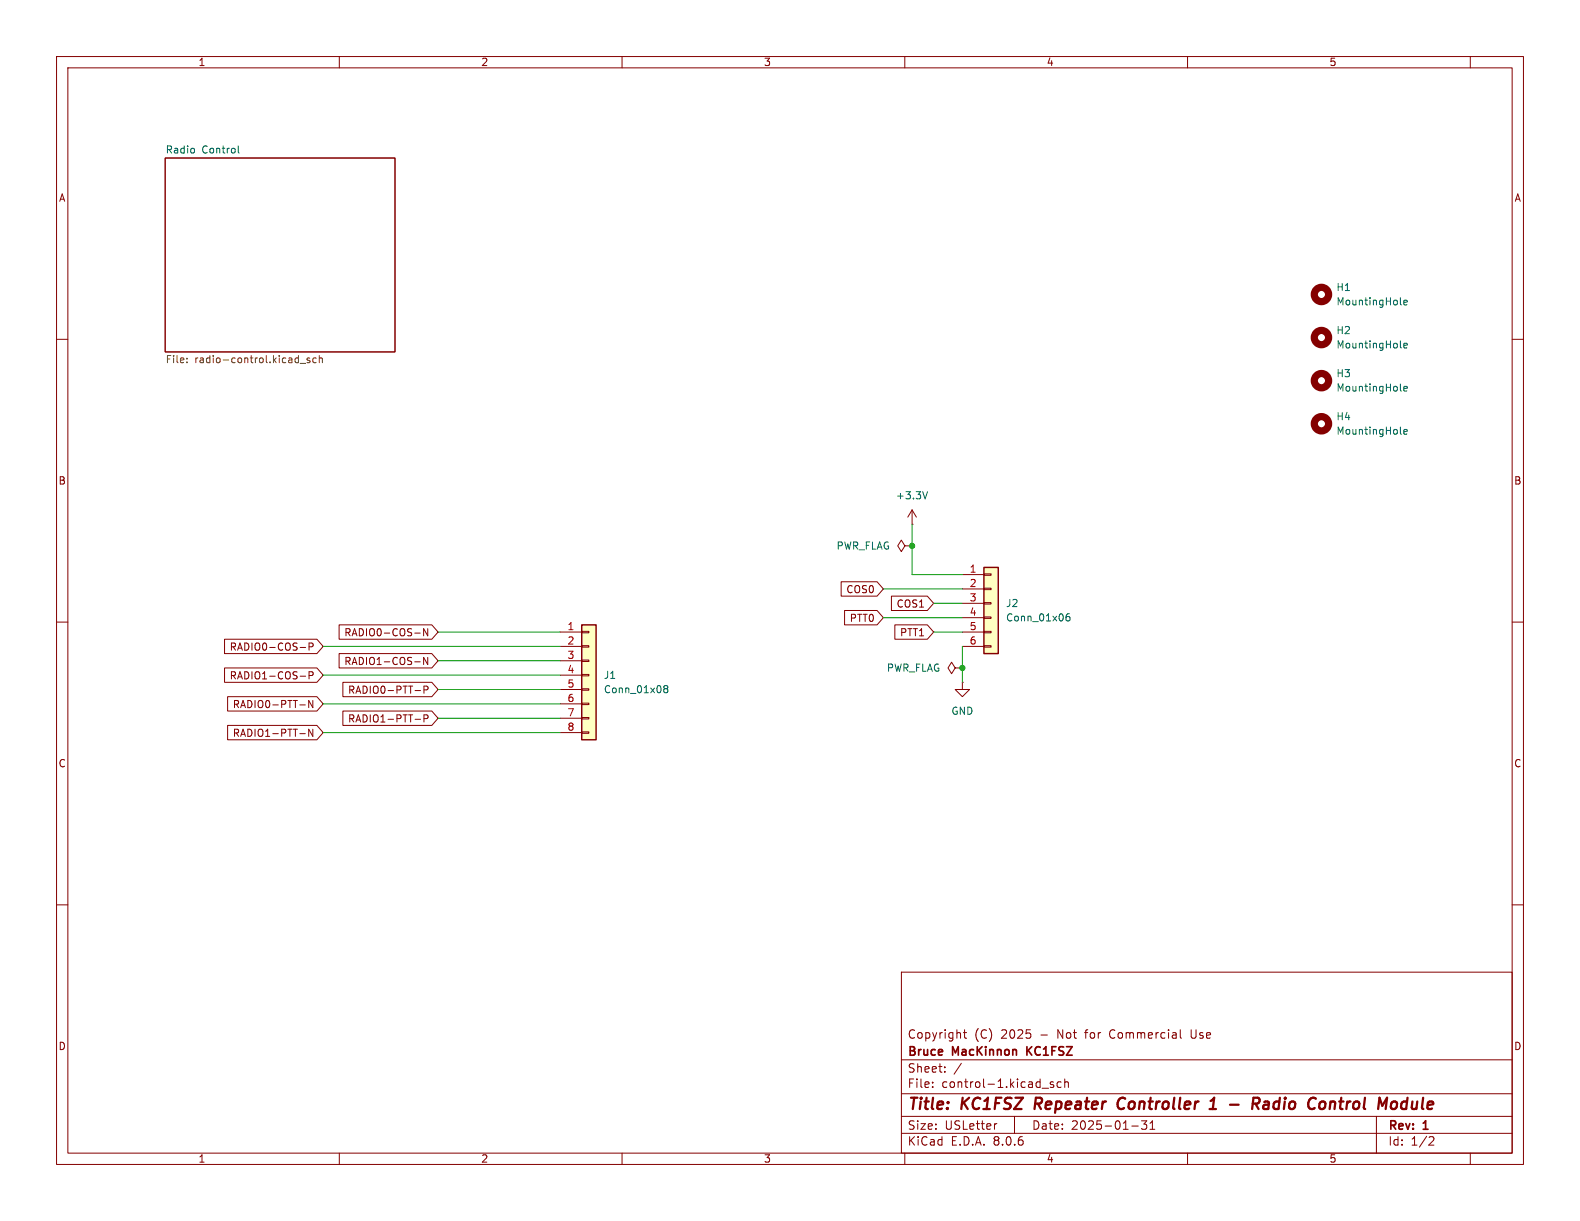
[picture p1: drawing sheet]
<svg xmlns="http://www.w3.org/2000/svg" width="279mm" height="216mm" viewBox="0 0 279 216" stroke-linecap="round" stroke-linejoin="round" font-family="sans-serif">
<g fill="none" stroke="#840000" stroke-width=".18">
<path d="M10 10h259.4v195.9h-259.4zM12 12h255.4v191.9h-255.4zM60 10v2M110 10v2M160 10v2M210 10v2M260 10v2M29.2 27.9h40.6v34.3h-40.6zM10 60h2M267.4 60h2M10 110h2M168.9 118.1l-.6-1-.7 1 .7 1 .6-1h1.3"/>
<path d="M170.2 118.1h.1M267.4 110h2M170.2 120.7v1.2h1.2l-1.2 1.3-1.3-1.3h1.3M170.2 120.7h.1M10 160h2M267.4 160h2M159.4 171.9h108v32h-108zM159.4 197.4h108M159.4 193.4h108M159.4 187.4h108M164.9 192.1v.2M164.9 191.4v.1"/>
<path d="M167.1 189.4v.2M167.1 188.7v.1M170 188l-1.3 1.9M170.4 182.6h.5M170.6 182.1v1.3l.3 .2M176.3 198.7l-.3 .1M179.4 197.4v3M184.3 192.4h1.1M186.3 191.4l-.4-.1-.2 .2 .1 .2 .5 .2v.3h-.6M187.6 191.4l-.4-.1-.3 .3v.4l.2 .2h.5M188.3 191.4l.2-.1 .4 .1v.9M188.3 190.8v1.5"/>
<path d="M200.1 199.1h1.2M201.9 198.2h.9l-.5 .6 .4 .1v.6l-.2 .2h-.4l-.2-.2M203.4 199.7h.8M203.4 198.6l.4-.4v1.5M208.7 182.1v1.3l.2 .2M210.6 182.1v1.2l.2 .2M243.4 197.4v6.5M60 203.9v2M110 203.9v2M159.4 200.4h108M160 203.9v2M210 203.9v2"/>
<path d="M252.9 201l.5 .1 .2 .3-1 1.1h1M260 203.9v2"/>
</g>
<path d="M183.2 194.1l-.3 2M198.6 194.1a1.13 1.13 0 0 0-.9 .7 1.13 1.13 0 0 0 .2 1.2l.3 .1 .5-.1M213.9 196.1h1.1M214.1 194.7l.6-.6-.2 2M217.5 195.3h1.5M222.6 195a.51 .51 0 0 0-.2-.9h-.7l-.3 2M223.6 194.9l.2-.1 .5 .1v1.2M224.4 195.2l-.7 .1a.4 .4 0 0 0-.3 .4 .4 .4 0 0 0 .2 .4l.7-.1M234.2 194.9l.2 .3-.2 .7M235.3 194.8l-.2 1.3M235.6 194.8l-.3 .2M248.6 194.8a.66 .66 0 0 0-.8 .4l-.1 .5 .2 .3 .2 .1 .6-.1" fill="none" stroke="#840000" stroke-width=".4"/>
<path d="M181.6 185.1v1.5M182.5 185.1l-.9 .8" fill="none" stroke="#840000" stroke-width=".3"/>
<path d="M34.3 26.3v.6M42.1 25.8v1.1l.2 .2" fill="none" stroke="#006464" stroke-width=".18"/>
<path d="M33.1 64v.1M33.1 63.4v.1M53.1 64.3h.9M54.8 63.4l-.3-.1-.2 .2v.2l.5 .1v.3h-.5M55.9 63.4l-.3-.1-.3 .2 .1 .6h.5M56.5 63.4l.1-.1 .3 .1 .1 .7M56.5 62.9v1.2" fill="none" stroke="#725600" stroke-width=".18"/>
<path d="M174 100.3h2.5v15.3h-2.5z" fill="#ffffc2"/>
<path d="M170.2 101.6h3.8M170.2 104.1h3.8M170.2 106.7h3.8M170.2 109.2h3.8M170.2 111.8h3.8M170.2 114.3h3.8M174 114.2h1.3v.2h-1.3zM174 111.6h1.3v.3h-1.3zM174 109.1h1.3v.2h-1.3zM174 106.6h1.3v.2h-1.3zM174 104h1.3v.3h-1.3zM174 101.5h1.3v.2h-1.3z" fill="none" stroke="#840000" stroke-width=".18"/>
<path d="M174 100.3h2.5v15.3h-2.5z" fill="none" stroke="#840000" stroke-width=".25"/>
<path d="M189.1 108.5l-.4 .1a.86 .86 0 0 0 0 1.2l.5-.1v-.4l-.2-.3-.4 .1-.1 .2" fill="none" stroke="#006464" stroke-width=".18"/>
<path d="M102.9 110.5h2.5v20.3h-2.5z" fill="#ffffc2"/>
<g fill="none" stroke="#840000" stroke-width=".18">
<path d="M160 96.5l-.6-1-.7 1 .7 1 .6-1h1.3M161.3 92.7h.1M161.3 96.5h.1M161.3 90.2l-.8 1.2M161.3 90.2v2.5M161.3 90.2l.8 1.2M39.7 113h16.3l1.1 1.3-1.1 1.3h-16.3zM39.7 118.1h16.3l1.1 1.3-1.1 1.3h-16.3zM53.1 114.5h.9M53.1 119.6h.9M54.7 114.4l.6-.1 .1-.2-.1-.3-.6-.1v1.3M54.7 119.4h.6l.1-.2-.1-.3-.6-.1v1.3"/>
<path d="M60 110.5h16.4l1.1 1.3-1.1 1.2h-16.4zM60 115.6h16.4l1.1 1.2-1.1 1.3h-16.4zM73.3 111.9h1M73.3 117h1M75.6 111.2v1.2l-.7-1.2v1.2M75.6 116.2v1.3l-.7-1.3v1.3M99.1 111.8h3.8M99.1 114.3h3.8M99.1 116.8h3.8M99.1 119.4h3.8M102.9 119.3h1.2v.2h-1.2zM102.9 116.7h1.2v.3h-1.2z"/>
<path d="M102.9 114.2h1.2v.2h-1.2zM102.9 111.6h1.2v.3h-1.2zM148.7 102.9h6.4l1.1 1.2-1.1 1.3h-6.4zM149.3 107.9h5.8l1.1 1.3-1.1 1.3h-5.8zM157.6 105.4h6.4l1.1 1.3-1.1 1.3h-6.4zM158.2 110.5h5.8l1.1 1.3-1.1 1.2h-5.8zM40.3 128.3h15.7l1.1 1.2-1.1 1.3h-15.7zM40.3 123.2h15.7l1.1 1.3-1.1 1.2h-15.7zM53 129.7h1M53 124.6h1M55.3 123.9v1.2l-.7-1.2v1.2M55.3 128.9v1.3l-.7-1.3v1.3"/>
<path d="M60.6 125.7h15.8l1.1 1.3-1.1 1.3h-15.8zM60.6 120.6h15.8l1.1 1.3-1.1 1.3h-15.8zM73.4 127.2h1M73.4 122.1h1M75 122l.6-.1 .1-.2-.1-.3-.6-.1v1.3M75 127.1l.6-.1 .1-.2-.1-.3-.6-.1v1.3M99.1 121.9h3.8M99.1 124.5h3.8M99.1 127h3.8M99.1 129.5h3.8M102.9 129.4h1.2v.3h-1.2zM102.9 126.9h1.2v.2h-1.2z"/>
<path d="M102.9 124.3h1.2v.3h-1.2zM102.9 121.8h1.2v.2h-1.2z"/>
</g>
<path d="M102.9 110.5h2.5v20.3h-2.5z" fill="none" stroke="#840000" stroke-width=".25"/>
<path d="M247.6 53.7l.2 .2M248.2 53.5l.6-.1v-.3h-.4l-.2 .2 .1 .6h.5M247.6 76.6l.2 .2M247.6 61.4l.2 .1M247.6 69l.2 .2M248.2 61.1l.6-.1v-.2l-.4-.1-.2 .2 .1 .6h.5M248.2 68.7l.6-.1v-.2l-.4-.1-.2 .2 .1 .6h.5M248.2 76.4l.6-.2v-.2l-.4-.1-.2 .2 .1 .6h.5M164 86.9l-.4 1.3M117.6 121.8l-.2-.3 .2-.3h.3l.2 .3-.2 .3M117.6 121.8l-.2 .2v.4l.2 .1h.3l.2-.2v-.3l-.2-.2M117.6 121.8h.3" fill="none" stroke="#006464" stroke-width=".18"/>
<g fill="none" stroke="#840000" stroke-width="1.3">
<circle cx="233.7" cy="52.1" r="1.27"/>
<circle cx="233.7" cy="59.7" r="1.27"/>
<circle cx="233.7" cy="67.3" r="1.27"/>
<circle cx="233.7" cy="74.9" r="1.27"/>
</g>
<g fill="none" stroke="#009600" stroke-width=".18">
<path d="M161.3 92.7v8.9h8.9M57.1 114.3h42M57.1 119.4h42M77.5 111.8h21.6M77.5 116.8h21.6M156.2 104.1h14M156.2 109.2h14M165.1 106.7h5.1M165.1 111.8h5.1M170.2 114.3v6.4M57.1 124.5h42M57.1 129.5h42"/>
<path d="M77.5 127h21.6M77.5 121.9h21.6"/>
</g>
<g fill="#009600" stroke="#009600" stroke-width=".18">
<circle cx="170.2" cy="118.1" r=".46"/>
<circle cx="161.3" cy="96.5" r=".46"/>
</g>
<g font-size="2.8" fill="#840000">
<text x="160.4" y="196.8">Title:</text>
<text x="170.1" y="196.8">KC1FSZ</text>
<text x="183.8" y="196.8">Repeater</text>
<text x="199.3" y="196.8">Controller</text>
<text x="220.7" y="196.8">-</text>
<text x="225.5" y="196.8">Radio</text>
<text x="236.2" y="196.8">Control</text>
<text x="249.4" y="196.8">Module</text>
</g>
<g font-size="2.1" fill="#840000">
<text x="160.4" y="183.9">Copyright</text>
<text x="172.3" y="183.9">(C)</text>
<text x="177.1" y="183.9">2025</text>
<text x="184.1" y="183.9">-</text>
<text x="187.2" y="183.9">Not</text>
<text x="192.3" y="183.9">for</text>
<text x="196.8" y="183.9">Commercial</text>
<text x="211.3" y="183.9">Use</text>
<text x="160.4" y="189.9">Sheet:</text>
<text x="160.4" y="187.1">Bruce</text>
<text x="168.5" y="187.1">MacKinnon</text>
<text x="182.2" y="187.1">KC1FSZ</text>
<text x="160.4" y="192.6">File:</text>
<text x="166.5" y="192.6">control-1.kicad_sch</text>
<text x="160.4" y="202.8">KiCad</text>
<text x="160.4" y="200">Size:</text>
<text x="167.1" y="200">USLetter</text>
<text x="168.1" y="202.8">E.D.A.</text>
<text x="175.7" y="202.8">8.0.6</text>
<text x="182.4" y="200">Date:</text>
<text x="189.4" y="200">2025-01-31</text>
<text x="245.4" y="200.2">Rev:</text>
<text x="245.4" y="202.8">Id:</text>
<text x="249.5" y="202.8">1/2</text>
<text x="251.8" y="200.2">1</text>
</g>
<g font-size="1.8" fill="#840000">
<text x="35" y="11.9">1</text>
<text x="85" y="11.9">2</text>
<text x="135" y="11.9">3</text>
<text x="185" y="11.9">4</text>
<text x="235" y="11.9">5</text>
<text x="10.3" y="35.9">A</text>
<text x="267.7" y="35.9">A</text>
<text x="10.3" y="85.9">B</text>
<text x="267.7" y="85.9">B</text>
<text x="149.6" y="105.1">COS0</text>
<text x="158.4" y="107.6">COS1</text>
<text x="60.8" y="112.7">RADIO0-COS-N</text>
<text x="150.2" y="110.2">PTT0</text>
<text x="159.1" y="112.7">PTT1</text>
<text x="40.5" y="115.3">RADIO0-COS-P</text>
<text x="60.8" y="117.8">RADIO1-COS-N</text>
<text x="40.5" y="120.3">RADIO1-COS-P</text>
<text x="41.1" y="125.4">RADIO0-PTT-N</text>
<text x="61.4" y="122.9">RADIO0-PTT-P</text>
<text x="41.1" y="130.5">RADIO1-PTT-N</text>
<text x="61.4" y="128">RADIO1-PTT-P</text>
<text x="10.3" y="135.9">C</text>
<text x="267.7" y="135.9">C</text>
<text x="10.3" y="185.9">D</text>
<text x="267.7" y="185.9">D</text>
<text x="35" y="205.8">1</text>
<text x="85" y="205.8">2</text>
<text x="135" y="205.8">3</text>
<text x="185" y="205.8">4</text>
<text x="235" y="205.8">5</text>
</g>
<g font-size="1.8" fill="#006464">
<text x="29.2" y="27.2">Radio</text>
<text x="35.7" y="27.2">Control</text>
<text x="236.2" y="51.7">H1</text>
<text x="236.2" y="54.2">MountingHole</text>
<text x="236.2" y="59.3">H2</text>
<text x="236.2" y="61.8">MountingHole</text>
<text x="236.2" y="66.9">H3</text>
<text x="236.2" y="69.4">MountingHole</text>
<text x="236.2" y="74.5">H4</text>
<text x="236.2" y="77.1">MountingHole</text>
<text x="158.3" y="88.5">+3.3V</text>
<text x="147.8" y="97.4">PWR_FLAG</text>
<text x="177.8" y="107.5">J2</text>
<text x="177.8" y="110.1">Conn_01x06</text>
<text x="156.7" y="119">PWR_FLAG</text>
<text x="106.7" y="120.2">J1</text>
<text x="106.7" y="122.8">Conn_01x08</text>
<text x="168.1" y="126.6">GND</text>
</g>
<g font-size="1.8" fill="#725600">
<text x="29.2" y="64.5">File:</text>
<text x="34.4" y="64.5">radio-control.kicad_sch</text>
</g>
<g font-size="1.8" fill="#a90000">
<text x="171.4" y="101.3">1</text>
<text x="171.4" y="103.9">2</text>
<text x="171.4" y="106.4">3</text>
<text x="100.3" y="111.5">1</text>
<text x="171.4" y="109">4</text>
<text x="171.4" y="111.5">5</text>
<text x="100.3" y="114">2</text>
<text x="100.3" y="116.6">3</text>
<text x="100.3" y="119.1">4</text>
<text x="171.4" y="114">6</text>
<text x="100.3" y="121.7">5</text>
<text x="100.3" y="124.2">6</text>
<text x="100.3" y="126.7">7</text>
<text x="100.3" y="129.3">8</text>
</g>
</svg>
